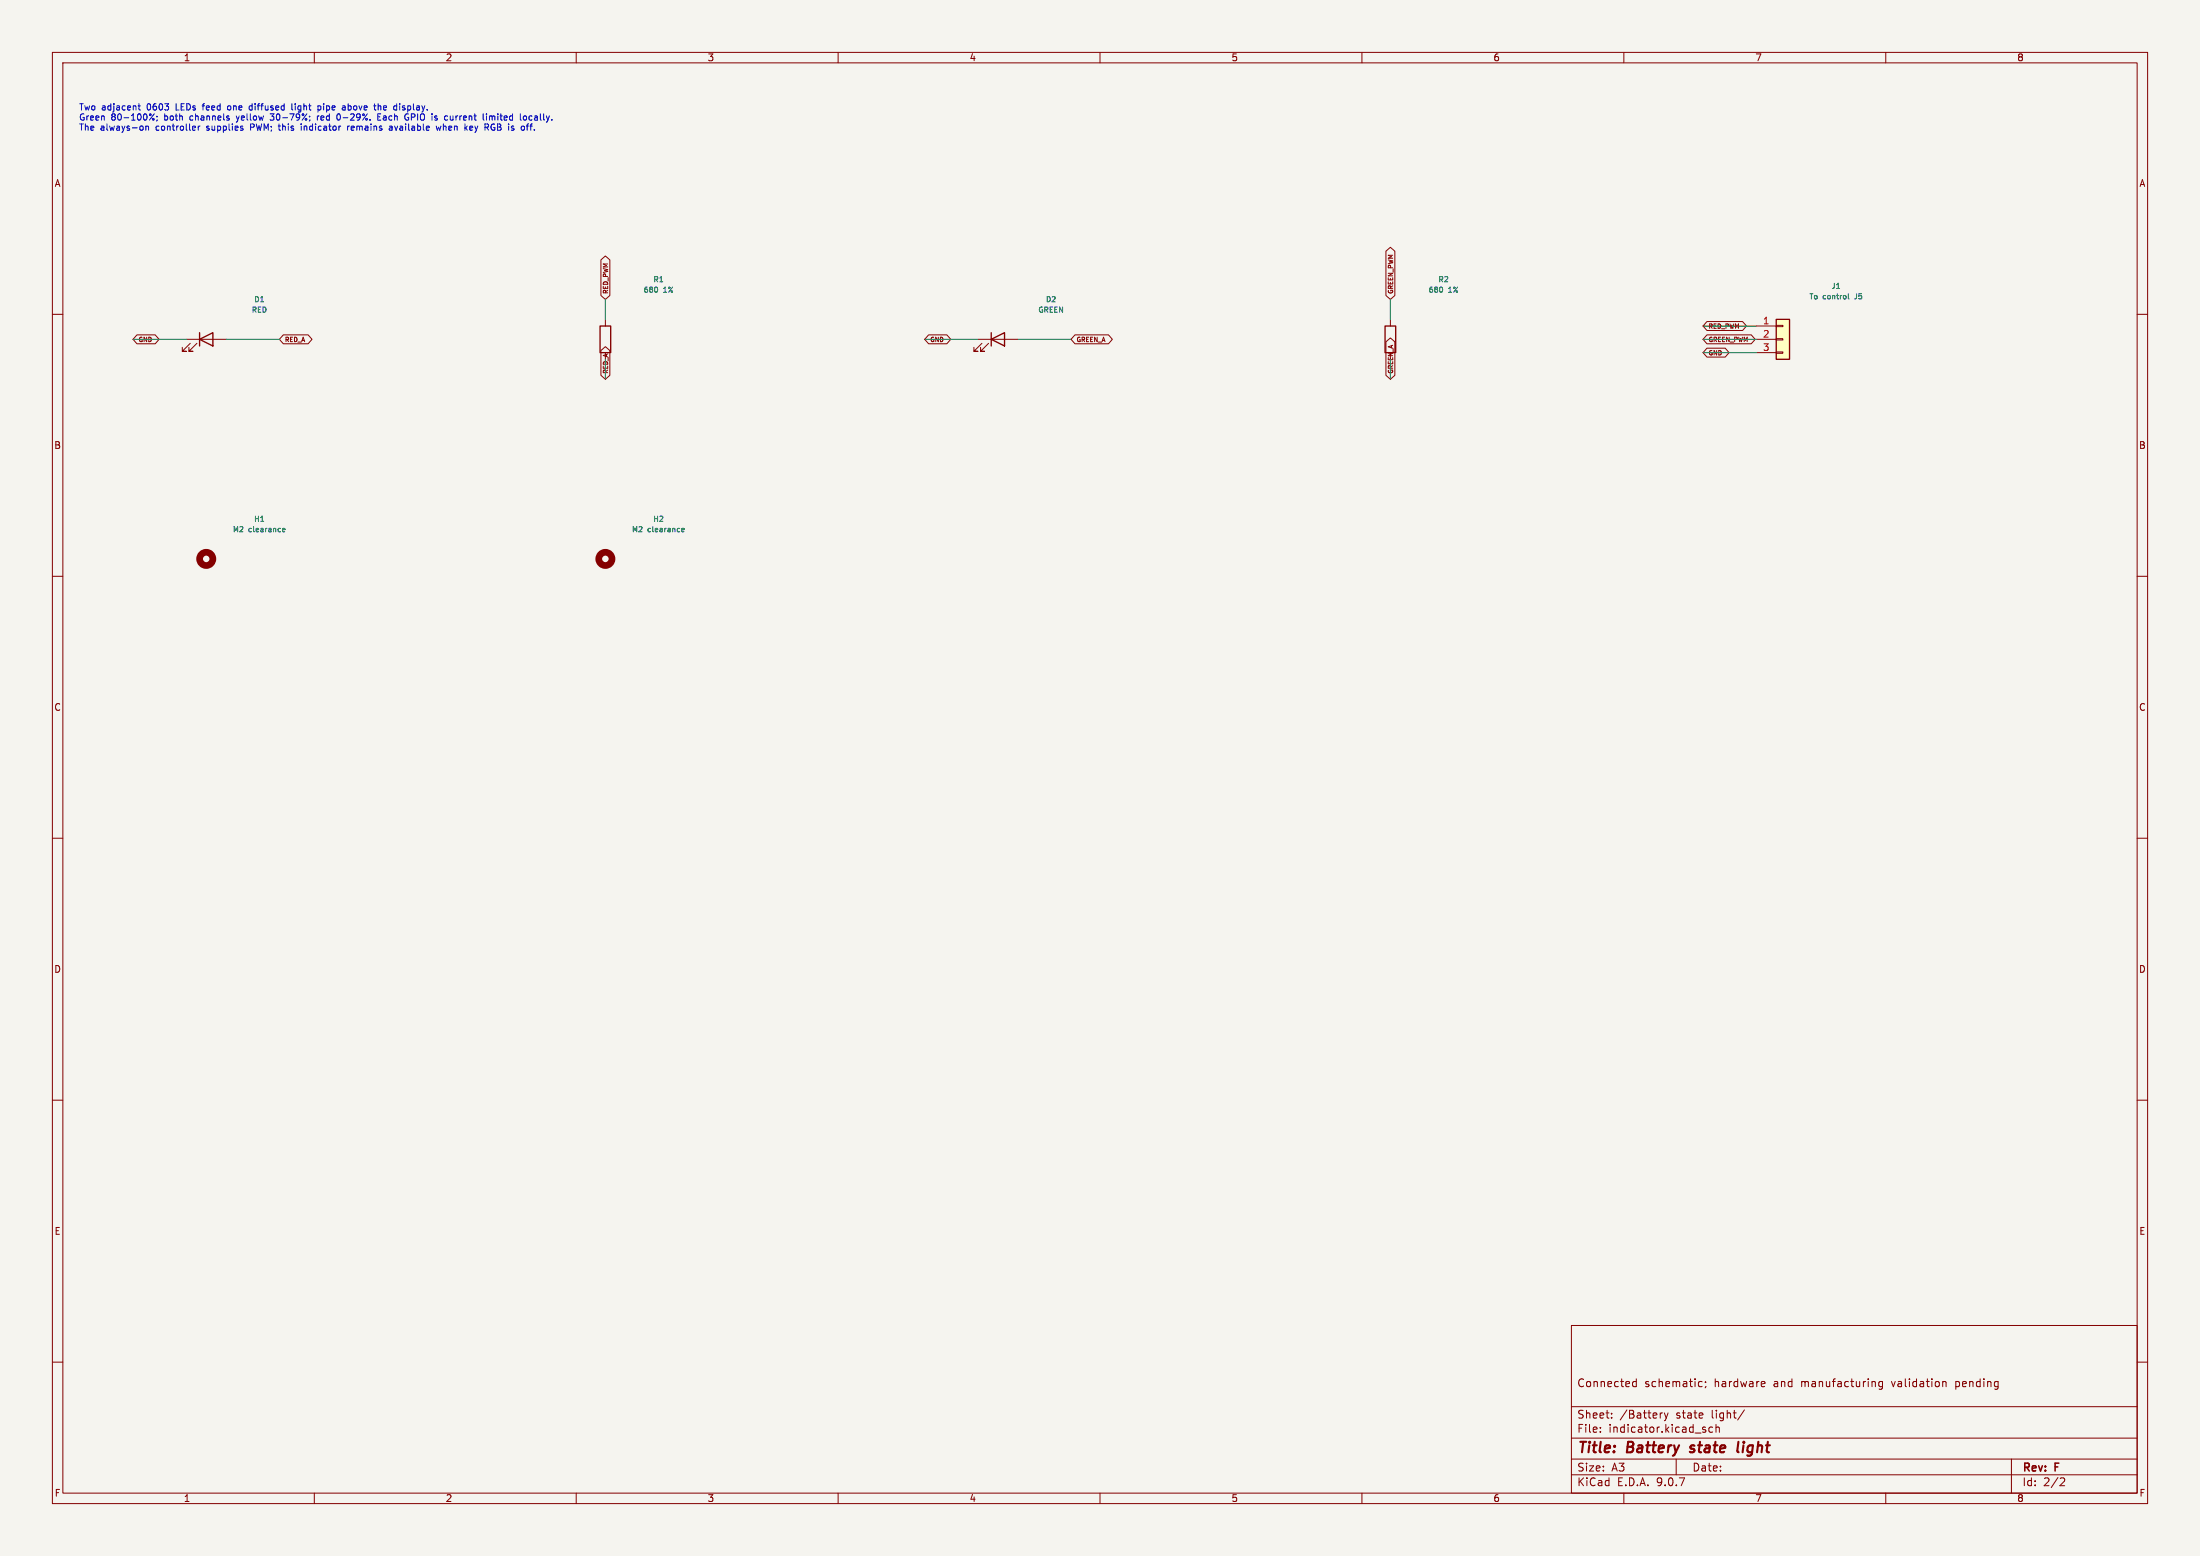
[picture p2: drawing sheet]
<svg xmlns="http://www.w3.org/2000/svg" width="420mm" height="297mm" viewBox="0 0 420 297" stroke-linecap="round" stroke-linejoin="round" font-family="sans-serif">
<path d="M0 0h420v297h-420z" fill="#f5f4ef" stroke="#f5f4ef" stroke-width=".19"/>
<g fill="none" stroke="#840000" stroke-width=".19">
<path d="M10 10h400v277h-400zM12 12h396v273h-396zM60 10v2M110 10v2M160 10v2M210 10v2M260 10v2M310 10v2M360 10v2M10 60h2M408 60h2M10 110h2"/>
<path d="M408 110h2M10 160h2M408 160h2M10 210h2M408 210h2M300 253h108v32h-108zM10 260h2M300 278.5h108M300 274.5h108M300 268.5h108M305.5 273.2v.2M305.5 272.5v.1"/>
<path d="M307.7 270.5v.2M307.7 269.8v.1M311.7 264.4l.2 .3 .5-.1M312.4 263.2v1.5M312.4 263.8l-.5-.1-.2 .3M317.4 269.7l-.3 .1M317.7 269.7l.4 1M318.1 270.7l-.4 .5M318.4 269.7l-.3 1M320 278.5v3M324.4 264.6h.5M324.4 263.8h.5"/>
<path d="M325.2 272.9l.4 .1 .1 .2-.3 .2h-.2M325.2 272.4l.4 .1M325.6 263.8v.1M325.7 264.6l-.2 .3M326.9 272.5l-.4-.1-.3 .3 .2 .6h.5M327.6 272.5l.2-.1 .4 .1v.9M327.6 271.9v1.5M333 269.1l-1.3 1.9M336.4 263.7l.5 .1v.2l-.7 .2M336.9 264.6l-.5 .1M357.9 263.8l.1 .9M359.4 263.8l-.5-.1-.2 .3 .1 .6h.6"/>
<path d="M359.4 263.7v1.2l-.3 .3-.4-.1M370.9 263.8h.5l.1 .9M384 278.5v6.5M408 260h2M60 285v2M110 285v2M160 285v2M210 285v2M260 285v2M300 281.5h108M310 285v2M360 285v2"/>
<path d="M393.5 282.1l.5 .1 .2 .3-1 1.1h1"/>
</g>
<path d="M322.6 277.1l.2 .1M322.8 276v.4M331.9 275.2l-.2 1.7 .2 .3" fill="none" stroke="#840000" stroke-width=".4"/>
<path d="M339.1 61h2.5v7.6h-2.5z" fill="#ffffc2"/>
<path d="M38.1 64.8l2.5-1.3v2.5zM38.1 63.5v2.5M114.6 62.2h2v5.1h-2zM189.2 64.8l2.6-1.3v2.5zM189.2 63.5v2.5M264.4 62.2h2v5.1h-2zM339.1 61h2.5v7.6h-2.5z" fill="none" stroke="#840000" stroke-width=".25"/>
<g fill="none" stroke="#840000" stroke-width=".19">
<path d="M114.7 49.6l.9-.7 .8 .7v6.8l-.8 .8-.9-.8zM264.6 47.9l.8-.7 .9 .7v8.5l-.9 .8-.8-.8zM26.1 63.9h3.5l.8 .9-.8 .8h-3.5l-.7-.8zM35.6 64.8h7.6M36.3 65.5l-1.5 1.6h.8h-.8v-.8M37.6 65.5l-1.5 1.6h.7h-.7v-.8M54.1 63.9h4.7l.8 .9-.8 .8h-4.7l-.8-.8zM114.7 66.9l.9-.7 .8 .7v4.7l-.8 .8-.9-.8zM115.6 61v1.2M177.3 63.9h3.5l.7 .9-.7 .8h-3.5l-.8-.8zM186.7 64.8h7.6M187.5 65.5l-1.6 1.6h.8h-.8v-.8"/>
<path d="M188.7 65.5l-1.5 1.6h.8h-.8v-.8M205.2 63.9h6.4l.8 .9-.8 .8h-6.4l-.7-.8zM264.6 65.2l.8-.7 .9 .7v6.4l-.9 .8-.8-.8zM265.4 61v1.2M325.9 61.4h6.8l.7 .8-.7 .9h-6.8l-.8-.9zM325.9 63.9h8.4l.8 .9-.8 .8h-8.4l-.8-.8zM325.9 66.5h3.4l.8 .8-.8 .9h-3.4l-.8-.9zM335.3 62.2h3.8M335.3 64.8h3.8M335.3 67.3h3.8M339.1 62.1h1.3v.3h-1.3zM339.1 64.6h1.3v.3h-1.3z"/>
<path d="M339.1 67.2h1.3v.2h-1.3z"/>
</g>
<path d="M125.5 55v.6M275.4 55v.6M352.9 56.1v.8l.1 .2M53.9 101.2l.5-.1v-.2l-.3-.1-.2 .2 .1 .5h.4M130.1 101.2l.5-.1v-.2l-.3-.1-.2 .2 .1 .5h.4" fill="none" stroke="#006464" stroke-width=".19"/>
<g fill="none" stroke="#840000" stroke-width="1.3">
<circle cx="39.4" cy="106.7" r="1.27"/>
<circle cx="115.6" cy="106.7" r="1.27"/>
</g>
<path d="M115.6 57.2v3.8M265.4 57.2v3.8M25.4 64.8h10.2M43.2 64.8h10.1M115.6 68.6v3.8M176.5 64.8h10.2M194.3 64.8h10.2M265.4 68.6v3.8M325.1 64.8h10.2M325.1 62.2h10.2M325.1 67.3h10.2" fill="none" stroke="#009600" stroke-width=".19"/>
<g fill="none" stroke="#0000c2" stroke-width=".19">
<path d="M26.5 19.8v1l.3 .2M55.7 19.8v1l.2 .2M56.4 19.8v.1M72.2 19.8v1.2M76.3 19.8v.1M26.4 20.2h.4M27.2 24.1l.1 .5-.2 .3M27.8 24.1v.8M27.9 24.1l-.1 .1M28.3 24.1l.1 .8M28.8 22l-.1 .1M29.4 21.7l-.9 1.2"/>
<path d="M30 22.2v.1M30 22.9l-.1 .2M37.8 24.1v.8M38.2 24.1l-.4 .2M38.6 20.2h.4M43.7 22.6v.3M43.8 20.2l-.4 .2 .1 .5 .3 .1M45.1 22.1l.3 .8M45.2 23.3h-.1M47.8 23.7v1.2M47.8 24.3h.5M48 20.2l-.3 .1-.1 .1v.5l.4 .1"/>
<path d="M51.6 22.8l.5 .1M56.4 20.2v.8M57.5 24.1v.8M59.2 22.9l-.2 .2M60.6 22.1v.8M60.7 20.3l.3-.1 .3 .2-.1 .5h-.5M60.7 20.2v1.2M60.9 22.1l-.3 .3M65 22.5l-.3 .4-.3-.2M65.7 20.2l.2 .2v.6M65.9 20.9l-.4 .1M65.9 20.5h-.4"/>
<path d="M66.4 24.1v.8M66.7 24.1l-.3 .2M72.1 22.3h.4M72.2 20.3h.4l.1 .7M72.7 21.7h-.6v1.2h.6M74.4 24.1h.4l.1 .8M74.9 24.3l-.6 .3 .2 .3 .4-.1M76.3 20.2v.8M77.8 22.4h.2v.4l-.3 .1M83.3 24.1l.2 .8 .2-.6 .3 .6 .2-.8M86 22.8l.1 .1h.3M90.1 24.1l-.4 .1v.6l.4 .1"/>
<path d="M90.2 24.3l-.5 .2M92.9 21.7v.1M92.9 22.1v.8M93.4 22.2l.4-.1 .2 .2M93.4 22.1v.8M94 22.3v.6M94 22.2v.1M94.1 23.7a.62 .62 0 0 0-.4 .6 .62 .62 0 0 0 .5 .6M100 22.2l.3-.1 .2 .3v.3l-.2 .2-.4-.2zM101.2 24.1h.4M101.3 23.8v1.1M101.4 22.1l-.3 .1-.1 .2v.4l.4 .1"/>
<circle cx="29.3" cy="22.8" r=".17"/>
</g>
<g font-size="2.8" fill="#840000">
<text x="301" y="277.9">Title:</text>
<text x="310.6" y="277.9">Battery</text>
<text x="323.5" y="277.9">state</text>
<text x="333.3" y="277.9">light</text>
</g>
<g font-size="2.1" fill="#840000">
<text x="301" y="265">Connected</text>
<text x="313.9" y="265">schematic;</text>
<text x="327.3" y="265">hardware</text>
<text x="338.7" y="265">and</text>
<text x="344.1" y="265">manufacturing</text>
<text x="361.6" y="265">validation</text>
<text x="373.9" y="265">pending</text>
<text x="301" y="273.7">File:</text>
<text x="301" y="271">Sheet:</text>
<text x="307.1" y="273.7">indicator.kicad_sch</text>
<text x="309.2" y="271">/Battery</text>
<text x="320" y="271">state</text>
<text x="326.9" y="271">light/</text>
<text x="301" y="281.1">Size:</text>
<text x="307.6" y="281.1">A3</text>
<text x="323" y="281.1">Date:</text>
<text x="386" y="281.3">Rev:</text>
<text x="392.4" y="281.3">F</text>
<text x="301" y="283.9">KiCad</text>
<text x="308.7" y="283.9">E.D.A.</text>
<text x="316.3" y="283.9">9.0.7</text>
<text x="386" y="283.9">Id:</text>
<text x="390.1" y="283.9">2/2</text>
</g>
<g font-size="1.8" fill="#840000">
<text x="35" y="11.9">1</text>
<text x="85" y="11.9">2</text>
<text x="135" y="11.9">3</text>
<text x="185" y="11.9">4</text>
<text x="235" y="11.9">5</text>
<text x="285" y="11.9">6</text>
<text x="335" y="11.9">7</text>
<text x="385" y="11.9">8</text>
<text x="10.3" y="35.9">A</text>
<text x="408.3" y="35.9">A</text>
<text x="10.3" y="85.9">B</text>
<text x="408.2" y="85.9">B</text>
<text x="10.3" y="135.9">C</text>
<text x="408.2" y="135.9">C</text>
<text x="10.3" y="185.9">D</text>
<text x="408.2" y="185.9">D</text>
<text x="10.3" y="235.9">E</text>
<text x="408.3" y="235.9">E</text>
<text x="10.3" y="285.9">F</text>
<text x="35" y="286.9">1</text>
<text x="85" y="286.9">2</text>
<text x="135" y="286.9">3</text>
<text x="185" y="286.9">4</text>
<text x="235" y="286.9">5</text>
<text x="285" y="286.9">6</text>
<text x="335" y="286.9">7</text>
<text x="385" y="286.9">8</text>
<text x="408.3" y="285.9">F</text>
</g>
<g font-size="1.8" fill="#a90000">
<text x="336.5" y="62">1</text>
<text x="336.5" y="64.5">2</text>
<text x="336.5" y="67.1">3</text>
</g>
<g font-size="1.7" fill="#0000c2">
<text x="15" y="21.4">Two</text>
<text x="15" y="23.3">Green</text>
<text x="19.4" y="21.4">adjacent</text>
<text x="21.2" y="23.3">80-100%;</text>
<text x="28.2" y="21.4">0603</text>
<text x="31.5" y="23.3">both</text>
<text x="33.9" y="21.4">LEDs</text>
<text x="36.6" y="23.3">channels</text>
<text x="39.2" y="21.4">feed</text>
<text x="44.2" y="21.4">one</text>
<text x="45.7" y="23.3">yellow</text>
<text x="48.5" y="21.4">diffused</text>
<text x="52.4" y="23.3">30-79%;</text>
<text x="56.9" y="21.4">light</text>
<text x="61.5" y="23.3">red</text>
<text x="62.1" y="21.4">pipe</text>
<text x="65.5" y="23.3">0-29%.</text>
<text x="67" y="21.4">above</text>
<text x="73.3" y="21.4">the</text>
<text x="73.5" y="23.3">Each</text>
<text x="77.2" y="21.4">display.</text>
<text x="78.9" y="23.3">GPIO</text>
<text x="84.3" y="23.3">is</text>
<text x="86.9" y="23.3">current</text>
<text x="94.5" y="23.3">limited</text>
<text x="101.8" y="23.3">locally.</text>
<text x="15" y="25.3">The</text>
<text x="19.2" y="25.3">always-on</text>
<text x="29.9" y="25.3">controller</text>
<text x="39.8" y="25.3">supplies</text>
<text x="48.3" y="25.3">PWM; this</text>
<text x="58.4" y="25.3">indicator</text>
<text x="67.5" y="25.3">remains</text>
<text x="75.7" y="25.3">available</text>
<text x="85" y="25.3">when</text>
<text x="90.5" y="25.3">key</text>
<text x="94.6" y="25.3">RGB is</text>
<text x="102" y="25.3">off.</text>
</g>
<g font-size="1.4" fill="#006464">
<text x="47.9" y="59.9">RED</text>
<text x="48.4" y="57.9">D1</text>
<text x="122.7" y="56.1">680</text>
<text x="124.6" y="54.1">R1</text>
<text x="126.6" y="56.1">1%</text>
<text x="198.1" y="59.9">GREEN</text>
<text x="199.6" y="57.9">D2</text>
<text x="272.6" y="56.1">680</text>
<text x="274.5" y="54.1">R2</text>
<text x="276.5" y="56.1">1%</text>
<text x="345.3" y="57.3">To</text>
<text x="348" y="57.3">control</text>
<text x="349.5" y="55.3">J1</text>
<text x="354.3" y="57.3">J5</text>
<text x="44.3" y="101.8">M2</text>
<text x="47.4" y="101.8">clearance</text>
<text x="48.4" y="99.8">H1</text>
<text x="120.5" y="101.8">M2</text>
<text x="123.6" y="101.8">clearance</text>
<text x="124.6" y="99.8">H2</text>
</g>
<g font-size="1.2" fill="#840000">
<text x="116.3" y="56.2" transform="rotate(-90 116.3 56.2)">RED_PWM</text>
<text x="266.1" y="56.2" transform="rotate(-90 266.1 56.2)">GREEN_PWM</text>
<text x="26.4" y="65.5">GND</text>
<text x="54.3" y="65.5">RED_A</text>
<text x="177.5" y="65.5">GND</text>
<text x="205.4" y="65.5">GREEN_A</text>
<text x="326.1" y="62.9">RED_PWM</text>
<text x="326.1" y="65.5">GREEN_PWM</text>
<text x="116.3" y="71.4" transform="rotate(-90 116.3 71.4)">RED_A</text>
<text x="266.1" y="71.4" transform="rotate(-90 266.1 71.4)">GREEN_A</text>
<text x="326.1" y="68">GND</text>
</g>
</svg>
